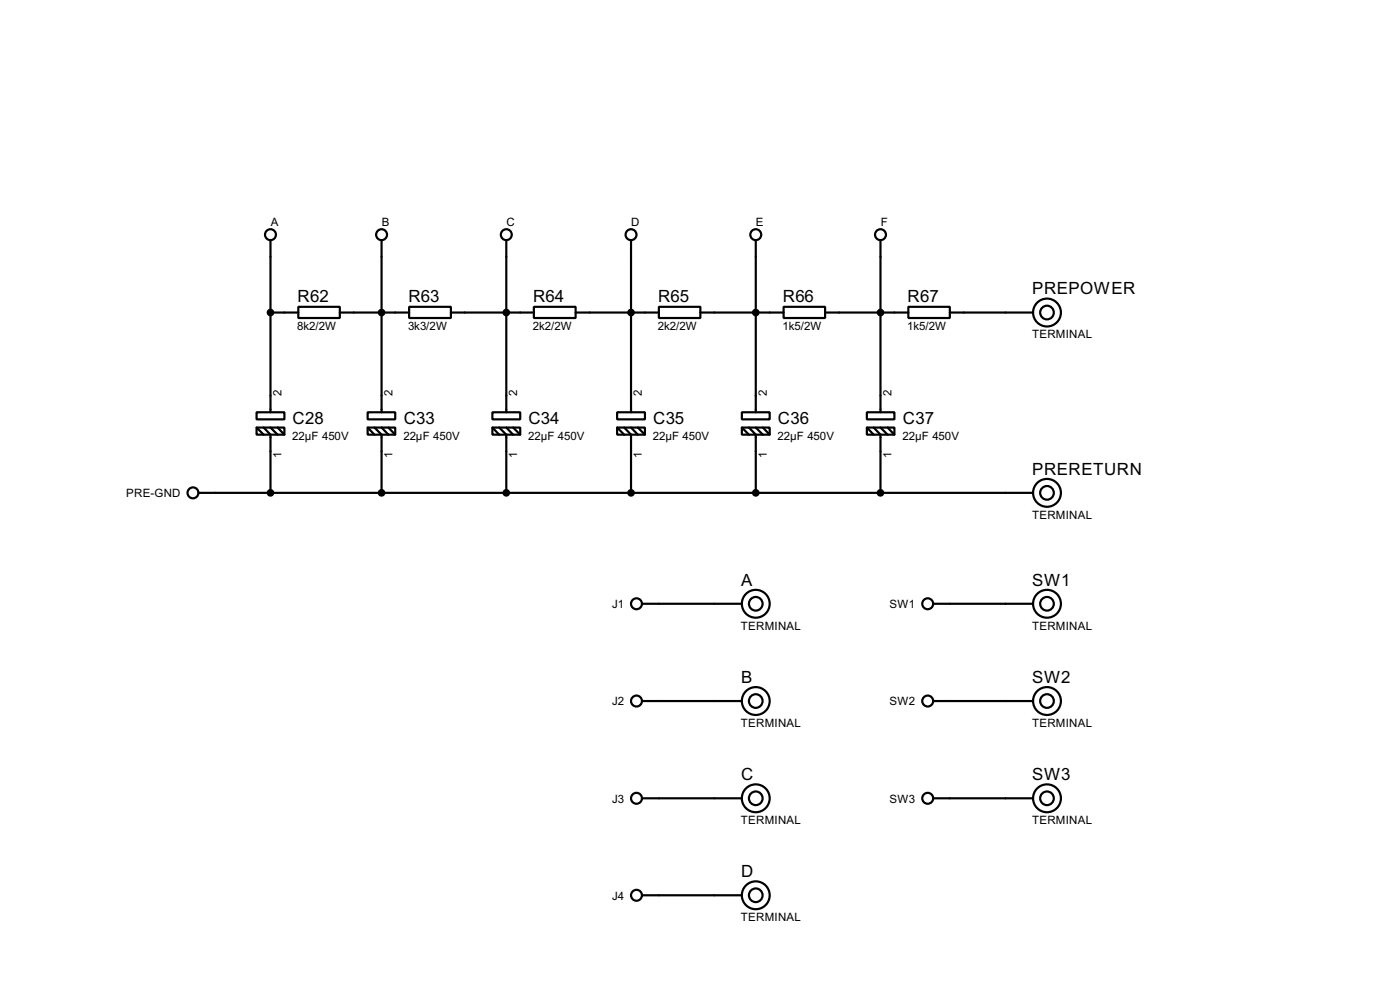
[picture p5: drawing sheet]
<svg xmlns="http://www.w3.org/2000/svg" width="256mm" height="180mm" viewBox="0 0 256 180" stroke-linecap="round" stroke-linejoin="round" font-family="sans-serif">
<g fill="none" stroke="#000" stroke-width=".4">
<path d="M49.6 57.2h5.1M49.6 44v31.5M54.7 56.2h7.6v2h-7.6zM62.3 57.2h12.7M69.9 44v31.5M75 56.2h7.6v2h-7.6zM82.6 57.2h15.2M92.8 44v31.5M97.8 56.2h7.7v2h-7.7zM105.5 57.2h15.2M115.6 44v31.5M120.7 56.2h7.6v2h-7.6z"/>
<path d="M128.3 57.2h15.3M138.5 44v31.5M143.6 56.2h7.6v2h-7.6zM151.2 57.2h15.2M161.3 44v31.5M166.4 56.2h7.6v2h-7.6zM174 57.2h15.3M47 75.5h5.1v1.3h-5.1zM47 78.3h5.1v1.3h-5.1zM47 78.3l1.3 1.3M48.3 78.3l1.3 1.3v10.6M49.6 78.3l1.3 1.3"/>
<path d="M50.9 78.3l1.2 1.3M67.4 75.5h5v1.3h-5zM67.4 78.3h5v1.3h-5zM67.4 78.3l1.2 1.3M68.6 78.3l1.3 1.3v10.6M69.9 78.3l1.3 1.3M71.2 78.3l1.2 1.3M90.2 75.5h5.1v1.3h-5.1zM90.2 78.3h5.1v1.3h-5.1zM90.2 78.3l1.3 1.3M91.5 78.3l1.3 1.3v10.6M92.8 78.3l1.2 1.3"/>
<path d="M94 78.3l1.3 1.3M113.1 75.5h5.1v1.3h-5.1zM113.1 78.3h5.1v1.3h-5.1zM113.1 78.3l1.3 1.3M114.4 78.3l1.2 1.3v10.6M115.6 78.3l1.3 1.3M116.9 78.3l1.3 1.3M135.9 75.5h5.1v1.3h-5.1zM135.9 78.3h5.1v1.3h-5.1zM135.9 78.3l1.3 1.3M137.2 78.3l1.3 1.3v10.6M138.5 78.3l1.3 1.3"/>
<path d="M139.8 78.3l1.2 1.3M158.8 75.5h5.1v1.3h-5.1zM158.8 78.3h5.1v1.3h-5.1zM158.8 78.3l1.3 1.3M160.1 78.3l1.2 1.3v10.6M161.3 78.3l1.3 1.3M162.6 78.3l1.3 1.3M36.4 90.2h152.9M117.7 110.5h18.2M171 110.5h18.3M117.7 128.3h18.2M171 128.3h18.3"/>
<path d="M117.7 146.1h18.2M171 146.1h18.3M117.7 163.9h18.2"/>
<circle cx="49.5" cy="43" r="1"/>
<circle cx="69.9" cy="43" r="1"/>
<circle cx="92.7" cy="43" r="1"/>
<circle cx="115.6" cy="43" r="1"/>
<circle cx="138.4" cy="43" r="1"/>
<circle cx="161.3" cy="43" r="1"/>
<circle cx="191.8" cy="57.2" r="2.55"/>
<circle cx="191.8" cy="57.2" r="1.25"/>
<circle cx="35.3" cy="90.2" r="1"/>
<circle cx="191.8" cy="90.2" r="2.55"/>
<circle cx="191.8" cy="90.2" r="1.25"/>
<circle cx="116.6" cy="110.5" r="1"/>
<circle cx="138.4" cy="110.5" r="2.55"/>
<circle cx="138.4" cy="110.5" r="1.25"/>
<circle cx="169.9" cy="110.5" r="1"/>
<circle cx="191.8" cy="110.5" r="2.55"/>
<circle cx="191.8" cy="110.5" r="1.25"/>
<circle cx="116.6" cy="128.3" r="1"/>
<circle cx="138.4" cy="128.3" r="2.55"/>
<circle cx="138.4" cy="128.3" r="1.25"/>
<circle cx="169.9" cy="128.3" r="1"/>
<circle cx="191.8" cy="128.3" r="2.55"/>
<circle cx="191.8" cy="128.3" r="1.25"/>
<circle cx="116.6" cy="146.1" r="1"/>
<circle cx="138.4" cy="146.1" r="2.55"/>
<circle cx="138.4" cy="146.1" r="1.25"/>
<circle cx="169.9" cy="146.1" r="1"/>
<circle cx="191.8" cy="146.1" r="2.55"/>
<circle cx="191.8" cy="146.1" r="1.25"/>
<circle cx="116.6" cy="163.9" r="1"/>
<circle cx="138.4" cy="163.9" r="2.55"/>
<circle cx="138.4" cy="163.9" r="1.25"/>
</g>
<g fill="#000" stroke="#000" stroke-width=".4">
<circle cx="49.5" cy="57.2" r=".5"/>
<circle cx="69.9" cy="57.2" r=".5"/>
<circle cx="92.7" cy="57.2" r=".5"/>
<circle cx="115.6" cy="57.2" r=".5"/>
<circle cx="138.4" cy="57.2" r=".5"/>
<circle cx="161.3" cy="57.2" r=".5"/>
<circle cx="49.5" cy="90.2" r=".5"/>
<circle cx="69.9" cy="90.2" r=".5"/>
<circle cx="92.7" cy="90.2" r=".5"/>
<circle cx="115.6" cy="90.2" r=".5"/>
<circle cx="138.4" cy="90.2" r=".5"/>
<circle cx="161.3" cy="90.2" r=".5"/>
</g>
<g font-size="3.5">
<text x="189.1" y="53.9">PREPOWER</text>
<text x="54.5" y="55.4">R62</text>
<text x="74.8" y="55.4">R63</text>
<text x="97.7" y="55.4">R64</text>
<text x="120.6" y="55.4">R65</text>
<text x="143.4" y="55.4">R66</text>
<text x="166.3" y="55.4">R67</text>
<text x="53.6" y="77.6">C28</text>
<text x="74" y="77.6">C33</text>
<text x="96.8" y="77.6">C34</text>
<text x="119.7" y="77.6">C35</text>
<text x="142.5" y="77.6">C36</text>
<text x="165.4" y="77.6">C37</text>
<text x="189.1" y="86.9">PRERETURN</text>
<text x="135.8" y="107.2">A</text>
<text x="189.1" y="107.2">SW1</text>
<text x="135.8" y="125">B</text>
<text x="189.1" y="125">SW2</text>
<text x="135.8" y="142.8">C</text>
<text x="189.1" y="142.8">SW3</text>
<text x="135.8" y="160.5">D</text>
</g>
<g font-size="2.4">
<text x="49.6" y="41.5">A</text>
<text x="69.9" y="41.5">B</text>
<text x="92.8" y="41.5">C</text>
<text x="115.6" y="41.5">D</text>
<text x="138.5" y="41.5">E</text>
<text x="161.3" y="41.5">F</text>
<text x="54.5" y="60.4">8k2/2W</text>
<text x="74.8" y="60.4">3k3/2W</text>
<text x="97.6" y="60.4">2k2/2W</text>
<text x="120.5" y="60.4">2k2/2W</text>
<text x="143.4" y="60.4">1k5/2W</text>
<text x="166.2" y="60.4">1k5/2W</text>
<text x="189.1" y="61.9">TERMINAL</text>
<text x="51.6" y="72.4" transform="rotate(-90 51.6 72.4)">2</text>
<text x="71.9" y="72.4" transform="rotate(-90 71.9 72.4)">2</text>
<text x="94.8" y="72.4" transform="rotate(-90 94.8 72.4)">2</text>
<text x="117.6" y="72.4" transform="rotate(-90 117.6 72.4)">2</text>
<text x="140.5" y="72.4" transform="rotate(-90 140.5 72.4)">2</text>
<text x="163.3" y="72.4" transform="rotate(-90 163.3 72.4)">2</text>
<text x="51.5" y="83.8" transform="rotate(-90 51.5 83.8)">1</text>
<text x="53.6" y="80.6">22µF 450V</text>
<text x="71.9" y="83.8" transform="rotate(-90 71.9 83.8)">1</text>
<text x="73.9" y="80.6">22µF 450V</text>
<text x="94.7" y="83.8" transform="rotate(-90 94.7 83.8)">1</text>
<text x="96.8" y="80.6">22µF 450V</text>
<text x="117.6" y="83.8" transform="rotate(-90 117.6 83.8)">1</text>
<text x="119.6" y="80.6">22µF 450V</text>
<text x="140.4" y="83.8" transform="rotate(-90 140.4 83.8)">1</text>
<text x="142.5" y="80.6">22µF 450V</text>
<text x="163.3" y="83.8" transform="rotate(-90 163.3 83.8)">1</text>
<text x="165.4" y="80.6">22µF 450V</text>
<text x="23.1" y="91">PRE-GND</text>
<text x="189.1" y="95">TERMINAL</text>
<text x="112.1" y="111.3">J1</text>
<text x="162.9" y="111.3">SW1</text>
<text x="135.7" y="115.3">TERMINAL</text>
<text x="189.1" y="115.3">TERMINAL</text>
<text x="112.1" y="129.1">J2</text>
<text x="162.9" y="129.1">SW2</text>
<text x="135.7" y="133.1">TERMINAL</text>
<text x="189.1" y="133.1">TERMINAL</text>
<text x="112.1" y="146.9">J3</text>
<text x="162.9" y="146.9">SW3</text>
<text x="135.7" y="150.8">TERMINAL</text>
<text x="189.1" y="150.8">TERMINAL</text>
<text x="112.1" y="164.7">J4</text>
<text x="135.7" y="168.6">TERMINAL</text>
</g>
</svg>
